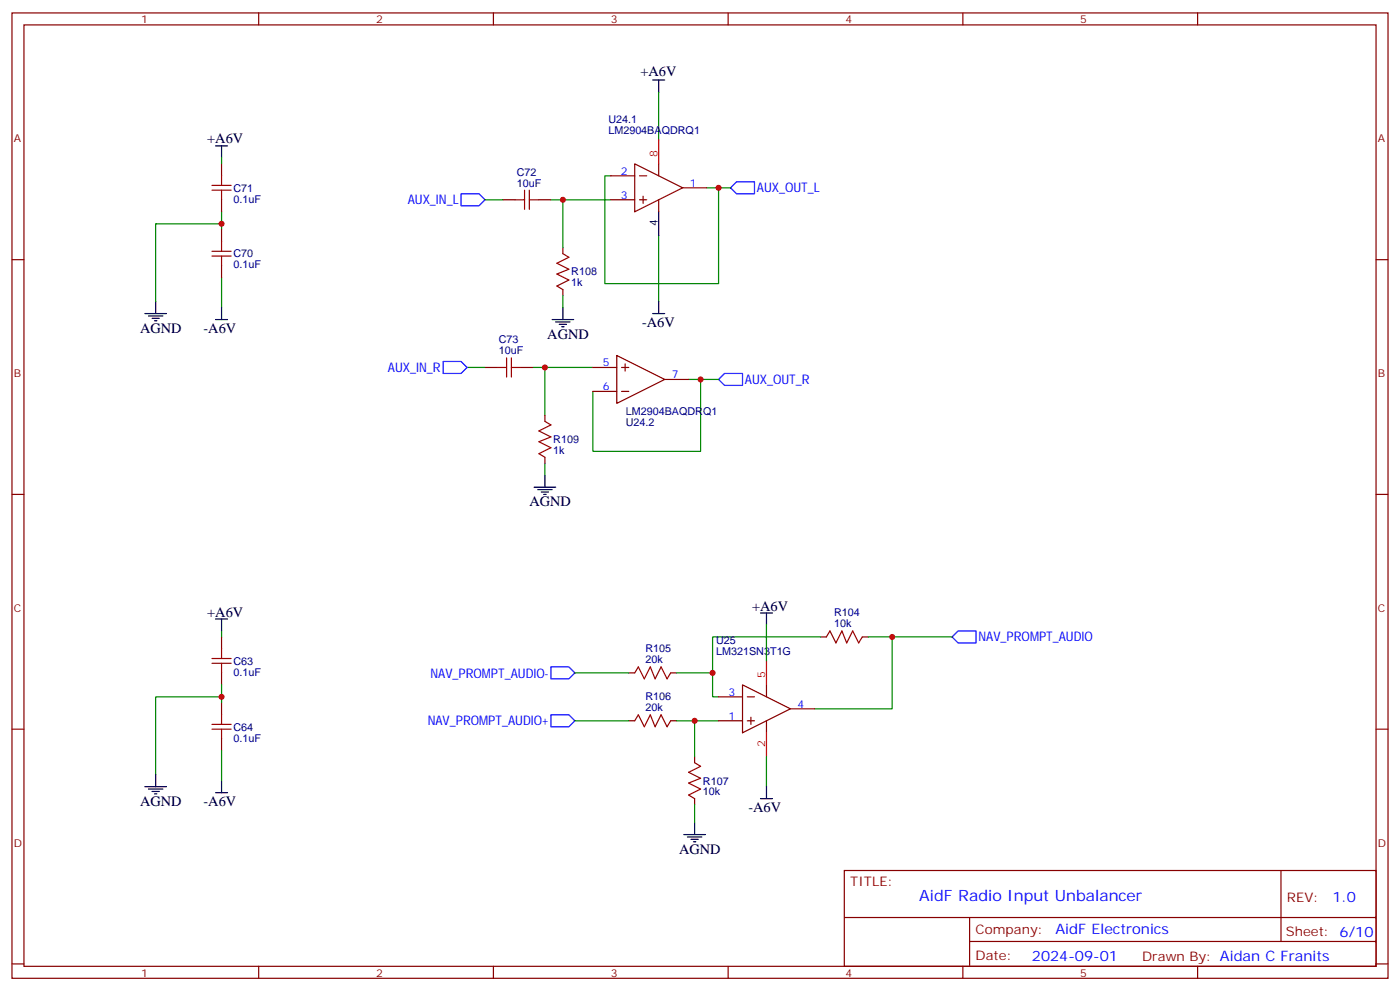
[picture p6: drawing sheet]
<svg xmlns="http://www.w3.org/2000/svg" width="412mm" height="292mm" viewBox="0 0 412 292" stroke-linecap="round" stroke-linejoin="round" font-family="sans-serif">
<g fill="none" stroke="#870000" stroke-width=".35">
<path d="M3.5 3.8h405.4v284.3h-405.4zM7.1 7.3h398.2v277.3h-398.2zM76.2 3.8v3.5M145.3 3.8v3.5M214.5 3.8v3.5M283.6 3.8v3.5M352.8 3.8v3.5M65.3 48.3v3.5M65.3 58.8v3.6M148.2 58.8h3.5M158.7 58.8h3.6M179.9 58.8h7.1"/>
<path d="M179.9 51.8h7.1M187 48.3l14.1 7-14.1 7.1zM188.4 58.8h2.1M188.4 51.8h2.1M189.4 57.8v2.1M194 48.3v3.5M194 58.8v3.6M201.1 55.3h7M3.5 76.5h3.6M65.3 67.7v3.5M65.3 78.2v3.6M165.8 73v1.7"/>
<path d="M405.3 76.5h3.6M165.8 85.3v1.8M142.9 108.2h3.5M153.5 108.2h3.5M174.6 108.2h7.1M174.6 115.3h7.1M181.7 104.7l14.1 7.1-14.1 7zM183.1 108.2h2.1M183.1 115.3h2.1M184.1 107.2v2.1M195.8 111.8h7M160.5 122.3v1.8"/>
<path d="M160.5 134.7v1.8M3.5 145.6h3.6M405.3 145.6h3.6M65.3 187.6v3.5M65.3 198.2v3.5M185.2 198.2h1.8M197.6 198.2h1.7M241.7 187.6h1.7M254 187.6h1.8M3.5 214.8h3.6M65.3 207v3.5M65.3 217.6v3.5"/>
<path d="M185.2 212.3h1.8M197.6 212.3h1.7M211.7 212.3h7M211.7 205.2h7M218.7 201.7l14.1 7.1-14.1 7zM220.1 212.3h2.1M220.1 205.2h2.1M221.2 211.2v2.2M225.8 201.7v3.5M225.8 212.3v3.5M232.8 208.8h7.1M405.3 214.8h3.6"/>
<path d="M204.6 222.9v1.7M204.6 235.2v1.8M248.7 256.4h156.6v28.2h-156.6zM377.3 256.4v20.9M248.7 270.2h156.5M285.6 277.3h119.6M285.6 270.2v14.2M3.5 283.9h3.6M76.2 284.6v3.5M145.3 284.6v3.5M214.5 284.6v3.5M283.6 284.6v3.5"/>
<path d="M352.8 284.6v3.5M405.3 283.9h3.6"/>
</g>
<g fill="none" stroke="#a10000" stroke-width=".35">
<path d="M62.4 54.6h5.7M62.4 56h5.7M65.3 51.8v2.8M65.3 56v2.8M151.7 58.8h2.8M154.5 56v5.7M155.9 56v5.7M155.9 58.8h2.8M62.4 74h5.7M62.4 75.4h5.7M65.3 71.2v2.8M65.3 75.4v2.8"/>
<path d="M165.8 74.7l1.8 1.1-3.6 1.7 3.6 1.8-3.6 1.4 3.6 1.8-3.6 1.7 1.8 1.1M146.4 108.2h2.8M149.2 105.4v5.7M150.6 105.4v5.7M150.6 108.2h2.9M160.5 124.1l1.8 1.1-3.6 1.7 3.6 1.8-3.6 1.4 3.6 1.8-3.6 1.7 1.8 1.1M62.4 194h5.7M62.4 195.4h5.7M65.3 191.1v2.9M65.3 195.4v2.8M187 198.2l1-1.8 1.8 3.6 1.8-3.6 1.4 3.6 1.7-3.6 1.8 3.6 1.1-1.8M243.4 187.6l1.1-1.8 1.7 3.6 1.8-3.6 1.4 3.6 1.8-3.6 1.7 3.6 1.1-1.8"/>
<path d="M62.4 213.4h5.7M62.4 214.8h5.7M65.3 210.5v2.9M65.3 214.8v2.8M187 212.3l1-1.8 1.8 3.6 1.8-3.6 1.4 3.6 1.7-3.6 1.8 3.6 1.1-1.8M204.6 224.6l1.8 1.1-3.6 1.8 3.6 1.7-3.6 1.4 3.6 1.8-3.6 1.8 1.8 1"/>
</g>
<g fill="none" stroke="#008700" stroke-width=".35">
<path d="M194 27.1v14.1M65.3 46.5v1.8M142.9 58.8h5.3M162.3 58.8h17.6M165.8 58.8v14.2M179.9 51.8h-1.7v31.7h33.5v-28.2h-3.6M211.7 55.3h3.5M65.3 65.9h-19.4v22.9M65.3 62.4v5.3M194 69.4v19.4M65.3 81.8v8.8M165.8 87.1v3.5"/>
<path d="M137.6 108.2h5.3M157 108.2h17.6M160.5 108.2v14.1M202.8 111.8h3.6v21.1h-31.8v-17.6M206.4 111.8h5.3M160.5 136.5v3.5M65.3 185.8v1.8M169.3 198.2h15.9M199.3 198.2h10.6v7h1.8M225.8 184.1v10.6M241.7 187.6h-31.8v10.6M255.8 187.6h7v21.2h-22.9"/>
<path d="M262.8 187.6h17.7M65.3 205.2h-19.4v23M65.3 201.7v5.3M169.3 212.3h15.9M199.3 212.3h5.3M211.7 212.3h-7.1v10.6M65.3 221.1v8.8M204.6 237v5.3M225.8 222.9v8.8"/>
</g>
<g fill="none" stroke="#000" stroke-width=".35">
<path d="M192.3 23.6h3.5M194 23.6v3.5M63.5 43h3.5M65.3 43v3.5M194 62.4v7M42.7 92.4h6.3M43.7 93.1h4.3M44.8 93.8h2.1M45.5 94.5h.7M45.9 88.8v3.6M63.5 94.1h3.5M65.3 90.6v3.5"/>
<path d="M162.6 94.1h6.4M163.7 94.8h4.2M164.7 95.5h2.2M165.5 96.2h.7M165.8 90.6v3.5M192.3 92.4h3.5M194 88.8v3.6M160.5 140v3.5M157.3 143.5h6.4M158.4 144.2h4.2M159.5 144.9h2.1M160.2 145.6h.7"/>
<path d="M63.5 182.3h3.5M65.3 182.3v3.5M224 180.6h3.5M225.8 180.6v3.5M42.7 231.7h6.3M43.7 232.4h4.3M44.8 233.1h2.1M45.5 233.8h.7M45.9 228.2v3.5M63.5 233.5h3.5M65.3 229.9v3.6M224 235.2h3.5"/>
<path d="M225.8 231.7v3.5M201.4 245.8h6.4M202.5 246.5h4.2M203.6 247.2h2.1M204.3 247.9h.7M204.6 242.3v3.5"/>
</g>
<path d="M135.8 57.1h5.3l1.8 1.7-1.8 1.8h-5.3zM215.2 55.3l1.8-1.7h5.2v3.5h-5.2zM130.5 106.5h5.3l1.8 1.7-1.8 1.8h-5.3zM211.7 111.8l1.7-1.8h5.3v3.5h-5.3zM162.3 196.4h5.3l1.7 1.8-1.7 1.8h-5.3zM280.5 187.6l1.7-1.8h5.3v3.6h-5.3zM162.3 210.5h5.3l1.7 1.8-1.7 1.8h-5.3z" fill="none" stroke="#00f" stroke-width=".35"/>
<path d="M194 41.2v7.1M225.8 194.7v7M225.8 215.8v7.1" fill="none" stroke="#f00" stroke-width=".35"/>
<g fill="#c00">
<circle cx="204.6" cy="212.3" r=".88"/>
<circle cx="209.9" cy="198.2" r=".88"/>
<circle cx="65.3" cy="65.9" r=".88"/>
<circle cx="165.8" cy="58.8" r=".88"/>
<circle cx="211.7" cy="55.3" r=".88"/>
<circle cx="160.5" cy="108.2" r=".88"/>
<circle cx="206.4" cy="111.8" r=".88"/>
<circle cx="262.8" cy="187.6" r=".88"/>
<circle cx="65.3" cy="205.2" r=".88"/>
</g>
<text font-size="4.6" fill="#00f" x="270.8" y="265.4">AidF Radio Input Unbalancer</text>
<g font-size="4.2">
<text x="188.7" y="22.5">+A6V</text>
<text x="61" y="42.3">+A6V</text>
<text x="41.3" y="98">AGND</text>
<text x="60" y="98.1">-A6V</text>
<text x="161.2" y="99.8">AGND</text>
<text x="189.1" y="96.2">-A6V</text>
<text x="155.9" y="149.2">AGND</text>
<text x="221.5" y="179.8">+A6V</text>
<text x="61" y="181.6">+A6V</text>
<text x="41.3" y="237.3">AGND</text>
<text x="60" y="237.4">-A6V</text>
<text x="220.5" y="239.2">-A6V</text>
<text x="200" y="251.5">AGND</text>
</g>
<g font-size="4.2" fill="#00f">
<text x="392.5" y="265.7">1.0</text>
<text x="310.9" y="275.2">AidF Electronics</text>
<text x="304" y="283">2024-09-01</text>
</g>
<g font-size="3.9" fill="#00f">
<text x="223" y="56.7">AUX_OUT_L</text>
<text x="120.1" y="60.2">AUX_IN_L</text>
<text x="114.3" y="109.6">AUX_IN_R</text>
<text x="219.4" y="113">AUX_OUT_R</text>
<text x="288.2" y="188.9">NAV_PROMPT_AUDIO</text>
<text x="126.8" y="199.6">NAV_PROMPT_AUDIO-</text>
<text x="126" y="213.7">NAV_PROMPT_AUDIO+</text>
</g>
<g font-size="3.9" fill="#800">
<text x="250.5" y="261">TITLE:</text>
<text x="379.1" y="265.7">REV:</text>
<text x="287.4" y="275.2">Company:</text>
<text x="378.7" y="275.8">Sheet: 6/10</text>
<text x="287.4" y="282.9">Date:</text>
<text x="336.4" y="282.9">Drawn By: Aidan C Franits</text>
</g>
<g font-size="3.2" fill="#800">
<text x="41.6" y="6.8">1</text>
<text x="110.8" y="6.8">2</text>
<text x="179.9" y="6.8">3</text>
<text x="249.1" y="6.8">4</text>
<text x="318.2" y="6.8">5</text>
<text x="4.1" y="41.9">A</text>
<text x="405.9" y="41.9">A</text>
<text x="4.1" y="111.1">B</text>
<text x="405.9" y="111.1">B</text>
<text x="4.1" y="180.2">C</text>
<text x="405.9" y="180.2">C</text>
<text x="4.1" y="249.3">D</text>
<text x="405.9" y="249.3">D</text>
<text x="41.6" y="287.6">1</text>
<text x="110.8" y="287.6">2</text>
<text x="179.9" y="287.6">3</text>
<text x="249.1" y="287.6">4</text>
<text x="318.2" y="287.6">5</text>
</g>
<g font-size="3.2" fill="#000080">
<text x="179.2" y="39.4">LM2904BAQDRQ1</text>
<text x="179.2" y="36.3">U24.1</text>
<text x="152.2" y="51.7">C72</text>
<text x="68.8" y="59.7">0.1uF</text>
<text x="68.8" y="56.4">C71</text>
<text x="152.2" y="55">10uF</text>
<text x="68.8" y="75.8">C70</text>
<text x="68.8" y="79.1">0.1uF</text>
<text x="168.3" y="81.1">R108</text>
<text x="168.3" y="84.4">1k</text>
<text x="146.9" y="101.1">C73</text>
<text x="146.9" y="104.4">10uF</text>
<text x="184.3" y="122.3">LM2904BAQDRQ1</text>
<text x="184.3" y="125.5">U24.2</text>
<text x="163" y="130.5">R109</text>
<text x="163" y="133.8">1k</text>
<text x="245.7" y="184.8">10k</text>
<text x="245.7" y="181.5">R104</text>
<text x="211" y="189.7">U25</text>
<text x="68.8" y="195.8">C63</text>
<text x="190.2" y="195.4">20k</text>
<text x="190.2" y="192.2">R105</text>
<text x="211" y="192.9">LM321SN3T1G</text>
<text x="68.8" y="199">0.1uF</text>
<text x="190.2" y="209.5">20k</text>
<text x="190.2" y="206.3">R106</text>
<text x="68.8" y="215.2">C64</text>
<text x="68.8" y="218.4">0.1uF</text>
<text x="207.1" y="231.1">R107</text>
<text x="207.1" y="234.3">10k</text>
</g>
<g font-size="3.2" fill="#f00">
<text x="193.7" y="46.1" transform="rotate(-90 193.7 46.1)">8</text>
<text x="225.4" y="199.6" transform="rotate(-90 225.4 199.6)">5</text>
<text x="225.4" y="220" transform="rotate(-90 225.4 220)">2</text>
</g>
<g font-size="3.2" fill="#00f">
<text x="182.8" y="51.4">2</text>
<text x="182.8" y="58.5">3</text>
<text x="203.2" y="55">1</text>
<text x="177.5" y="107.9">5</text>
<text x="197.9" y="111.4">7</text>
<text x="177.5" y="114.9">6</text>
<text x="214.6" y="204.9">3</text>
<text x="234.9" y="208.4">4</text>
<text x="214.6" y="211.9">1</text>
</g>
<text font-size="3.2" x="193.7" y="66.5" transform="rotate(-90 193.7 66.5)">4</text>
</svg>
